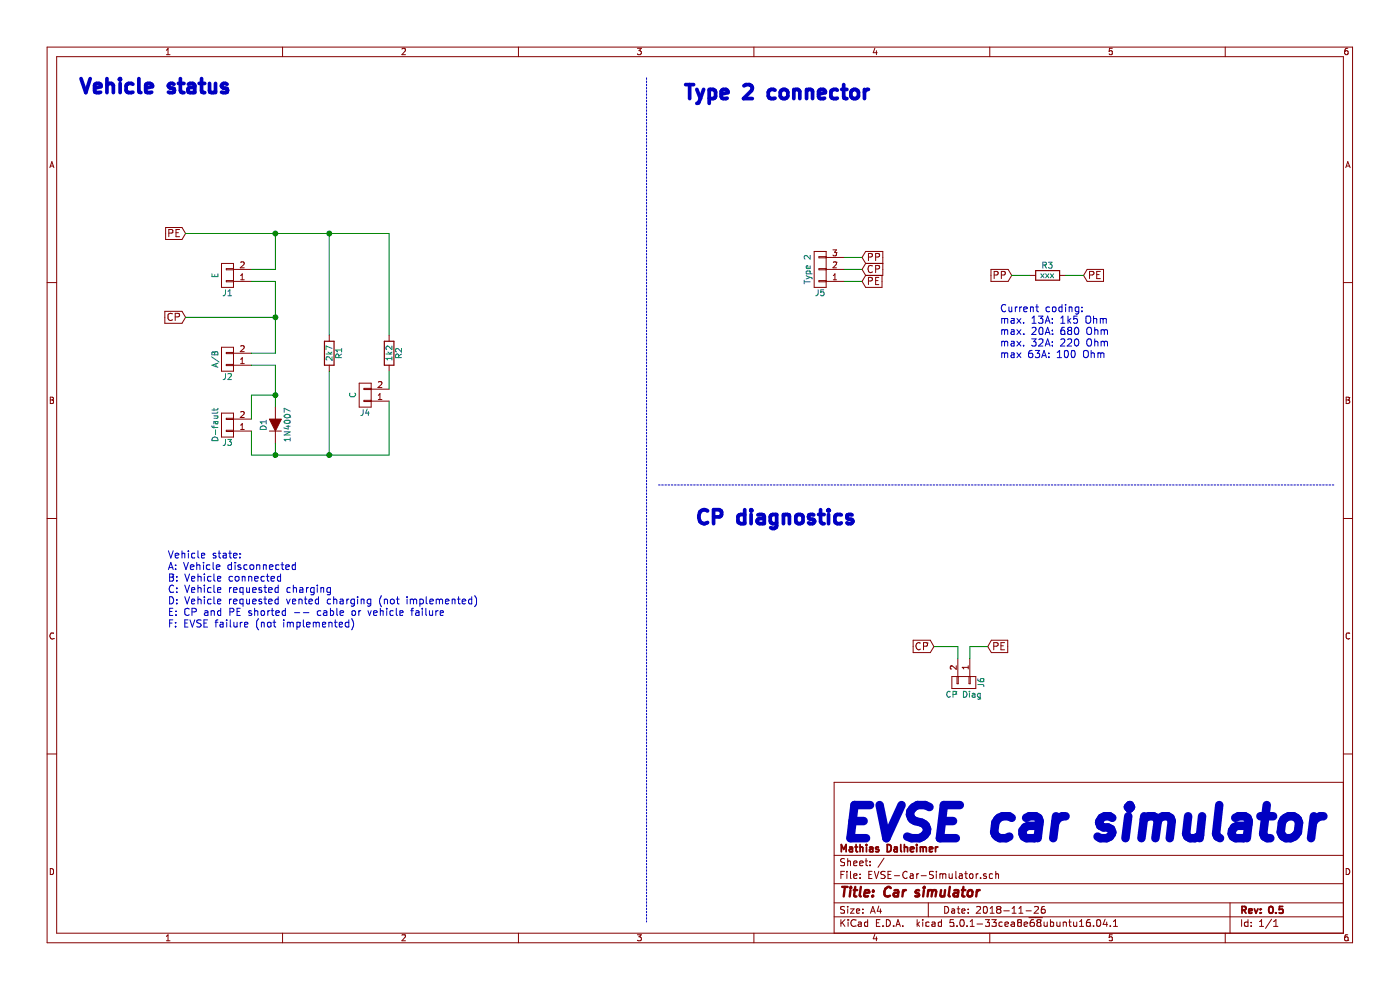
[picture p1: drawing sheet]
EESchema Schematic File Version 4
LIBS:EVSE-Car-Simulator-cache
EELAYER 26 0
EELAYER END
$Descr A4 11693 8268
encoding utf-8
Sheet 1 1
Title "Car simulator"
Date "2018-11-26"
Rev "0.5"
Comp "Mathias Dalheimer"
Comment1 ""
Comment2 ""
Comment3 ""
Comment4 ""
$EndDescr
Text GLabel 7200 2250 2    60   Input ~ 0
CP
Text GLabel 7200 2350 2    60   Input ~ 0
PE
Wire Wire Line
	7050 2350 7200 2350
Wire Wire Line
	7200 2250 7050 2250
$Comp
L EVSE-Car-Simulator-rescue:CONN_01X03 J5
U 1 1
P 6850 2250
F 0 "J5" H 6850 2450 50  0000 C CNN
F 1 "Type 2" V 6950 2250 50  0000 C CNN
F 2 "lib:Type2-Solderpads" H 6850 2250 50  0001 C CNN
F 3 "" H 6850 2250 50  0001 C CNN
	1    6850 2250
	-1   0    0    1   
$EndComp
Text GLabel 7200 2150 2    60   Input ~ 0
PP
Wire Wire Line
	7200 2150 7050 2150
$Comp
L EVSE-Car-Simulator-rescue:R-RESCUE-EVSE-Car-Simulator R3
U 1 1
P 8750 2300
F 0 "R3" V 8830 2300 50  0000 C CNN
F 1 "xxx" V 8750 2300 50  0000 C CNN
F 2 "Resistors_THT:R_Axial_DIN0204_L3.6mm_D1.6mm_P7.62mm_Horizontal" V 8680 2300 50  0001 C CNN
F 3 "" H 8750 2300 50  0001 C CNN
	1    8750 2300
	0    -1   -1   0   
$EndComp
Text GLabel 9050 2300 2    60   Input ~ 0
PE
Text GLabel 8450 2300 0    60   Input ~ 0
PP
Wire Wire Line
	8450 2300 8600 2300
Wire Wire Line
	8900 2300 9050 2300
Text Notes 8350 3000 0    60   ~ 0
Current coding:\nmax. 13A: 1k5 Ohm\nmax. 20A: 680 Ohm\nmax. 32A: 220 Ohm\nmax 63A: 100 Ohm
Text Notes 5700 850  0    118  ~ 24
Type 2 connector
Text Notes 650  800  0    118  ~ 24
Vehicle status
Wire Notes Line
	5400 650  5400 7700
Text Notes 5800 4400 0    118  ~ 24
CP diagnostics
Wire Notes Line
	5500 4050 11150 4050
Text GLabel 7800 5400 0    60   Input ~ 0
CP
Text GLabel 8250 5400 2    60   Input ~ 0
PE
Text Notes 7000 7050 0    276  Italic 55
EVSE car simulator
$Comp
L EVSE-Car-Simulator-rescue:CONN_01X02 J6
U 1 1
P 8050 5700
F 0 "J6" H 8050 5850 50  0000 C CNN
F 1 "CP Diag" V 8150 5700 50  0000 C CNN
F 2 "Pin_Headers:Pin_Header_Straight_1x02_Pitch2.54mm" H 8050 5700 50  0001 C CNN
F 3 "" H 8050 5700 50  0001 C CNN
	1    8050 5700
	0    1    1    0   
$EndComp
Wire Wire Line
	7800 5400 8000 5400
Wire Wire Line
	8000 5400 8000 5500
Wire Wire Line
	8100 5500 8100 5400
Wire Wire Line
	8100 5400 8250 5400
Text GLabel 1550 2650 0    60   Input ~ 0
CP
$Comp
L EVSE-Car-Simulator-rescue:D D1
U 1 1
P 2300 3550
F 0 "D1" H 2300 3650 50  0000 C CNN
F 1 "1N4007" H 2300 3450 50  0000 C CNN
F 2 "Diodes_THT:D_DO-41_SOD81_P7.62mm_Horizontal" H 2300 3550 50  0001 C CNN
F 3 "" H 2300 3550 50  0001 C CNN
	1    2300 3550
	0    -1   -1   0   
$EndComp
$Comp
L EVSE-Car-Simulator-rescue:CONN_01X02 J2
U 1 1
P 1900 3000
F 0 "J2" H 1900 3150 50  0000 C CNN
F 1 "A/B" V 2000 3000 50  0000 C CNN
F 2 "Pin_Headers:Pin_Header_Straight_1x02_Pitch2.54mm" H 1900 3000 50  0001 C CNN
F 3 "" H 1900 3000 50  0001 C CNN
	1    1900 3000
	-1   0    0    1   
$EndComp
$Comp
L EVSE-Car-Simulator-rescue:R-RESCUE-EVSE-Car-Simulator R1
U 1 1
P 2750 2950
F 0 "R1" V 2830 2950 50  0000 C CNN
F 1 "2k7" V 2750 2950 50  0000 C CNN
F 2 "Resistors_THT:R_Axial_DIN0204_L3.6mm_D1.6mm_P7.62mm_Horizontal" V 2680 2950 50  0001 C CNN
F 3 "" H 2750 2950 50  0001 C CNN
	1    2750 2950
	1    0    0    -1  
$EndComp
Text GLabel 1550 1950 0    60   Input ~ 0
PE
$Comp
L EVSE-Car-Simulator-rescue:CONN_01X02 J4
U 1 1
P 3050 3300
F 0 "J4" H 3050 3450 50  0000 C CNN
F 1 "C" V 3150 3300 50  0000 C CNN
F 2 "Pin_Headers:Pin_Header_Straight_1x02_Pitch2.54mm" H 3050 3300 50  0001 C CNN
F 3 "" H 3050 3300 50  0001 C CNN
	1    3050 3300
	-1   0    0    1   
$EndComp
$Comp
L EVSE-Car-Simulator-rescue:R-RESCUE-EVSE-Car-Simulator R2
U 1 1
P 3250 2950
F 0 "R2" V 3330 2950 50  0000 C CNN
F 1 "1k2" V 3250 2950 50  0000 C CNN
F 2 "Resistors_THT:R_Axial_DIN0204_L3.6mm_D1.6mm_P7.62mm_Horizontal" V 3180 2950 50  0001 C CNN
F 3 "" H 3250 2950 50  0001 C CNN
	1    3250 2950
	1    0    0    -1  
$EndComp
$Comp
L EVSE-Car-Simulator-rescue:CONN_01X02 J3
U 1 1
P 1900 3550
F 0 "J3" H 1900 3700 50  0000 C CNN
F 1 "D-fault" V 2000 3550 50  0000 C CNN
F 2 "Pin_Headers:Pin_Header_Straight_1x02_Pitch2.54mm" H 1900 3550 50  0001 C CNN
F 3 "" H 1900 3550 50  0001 C CNN
	1    1900 3550
	-1   0    0    1   
$EndComp
Wire Wire Line
	2100 3500 2100 3300
Wire Wire Line
	2100 3300 2300 3300
Wire Wire Line
	2300 3300 2300 3400
Wire Wire Line
	2300 3700 2300 3800
Wire Wire Line
	3250 3800 3250 3350
Wire Wire Line
	3250 3250 3250 3100
Wire Wire Line
	2100 3600 2100 3800
Wire Wire Line
	2100 3800 2300 3800
Connection ~ 2300 3800
Wire Wire Line
	2750 1950 2750 2800
Wire Wire Line
	3250 1950 3250 2800
Wire Wire Line
	2300 1950 2300 2250
$Comp
L EVSE-Car-Simulator-rescue:CONN_01X02 J1
U 1 1
P 1900 2300
F 0 "J1" H 1900 2450 50  0000 C CNN
F 1 "E" V 2000 2300 50  0000 C CNN
F 2 "Pin_Headers:Pin_Header_Straight_1x02_Pitch2.54mm" H 1900 2300 50  0001 C CNN
F 3 "" H 1900 2300 50  0001 C CNN
	1    1900 2300
	-1   0    0    1   
$EndComp
Wire Wire Line
	2300 3300 2300 3050
Wire Wire Line
	2300 3050 2100 3050
Connection ~ 2300 3300
Wire Wire Line
	2100 2950 2300 2950
Wire Wire Line
	2750 3100 2750 3800
Connection ~ 2750 1950
Connection ~ 2750 3800
Wire Wire Line
	2100 2250 2300 2250
Wire Wire Line
	2100 2350 2300 2350
Wire Wire Line
	2300 2350 2300 2650
Wire Wire Line
	1550 2650 2300 2650
Connection ~ 2300 2650
Wire Wire Line
	2300 2650 2300 2950
Wire Wire Line
	1550 1950 2300 1950
Connection ~ 2300 1950
Wire Wire Line
	2750 1950 3250 1950
Wire Wire Line
	2750 3800 3250 3800
Wire Wire Line
	2300 3800 2750 3800
Wire Wire Line
	2300 1950 2750 1950
Text Notes 1400 5250 0    60   ~ 0
Vehicle state:\nA: Vehicle disconnected\nB: Vehicle connected\nC: Vehicle requested charging\nD: Vehicle requested vented charging (not implemented)\nE: CP and PE shorted -- cable or vehicle failure\nF: EVSE failure (not implemented)
$EndSCHEMATC
